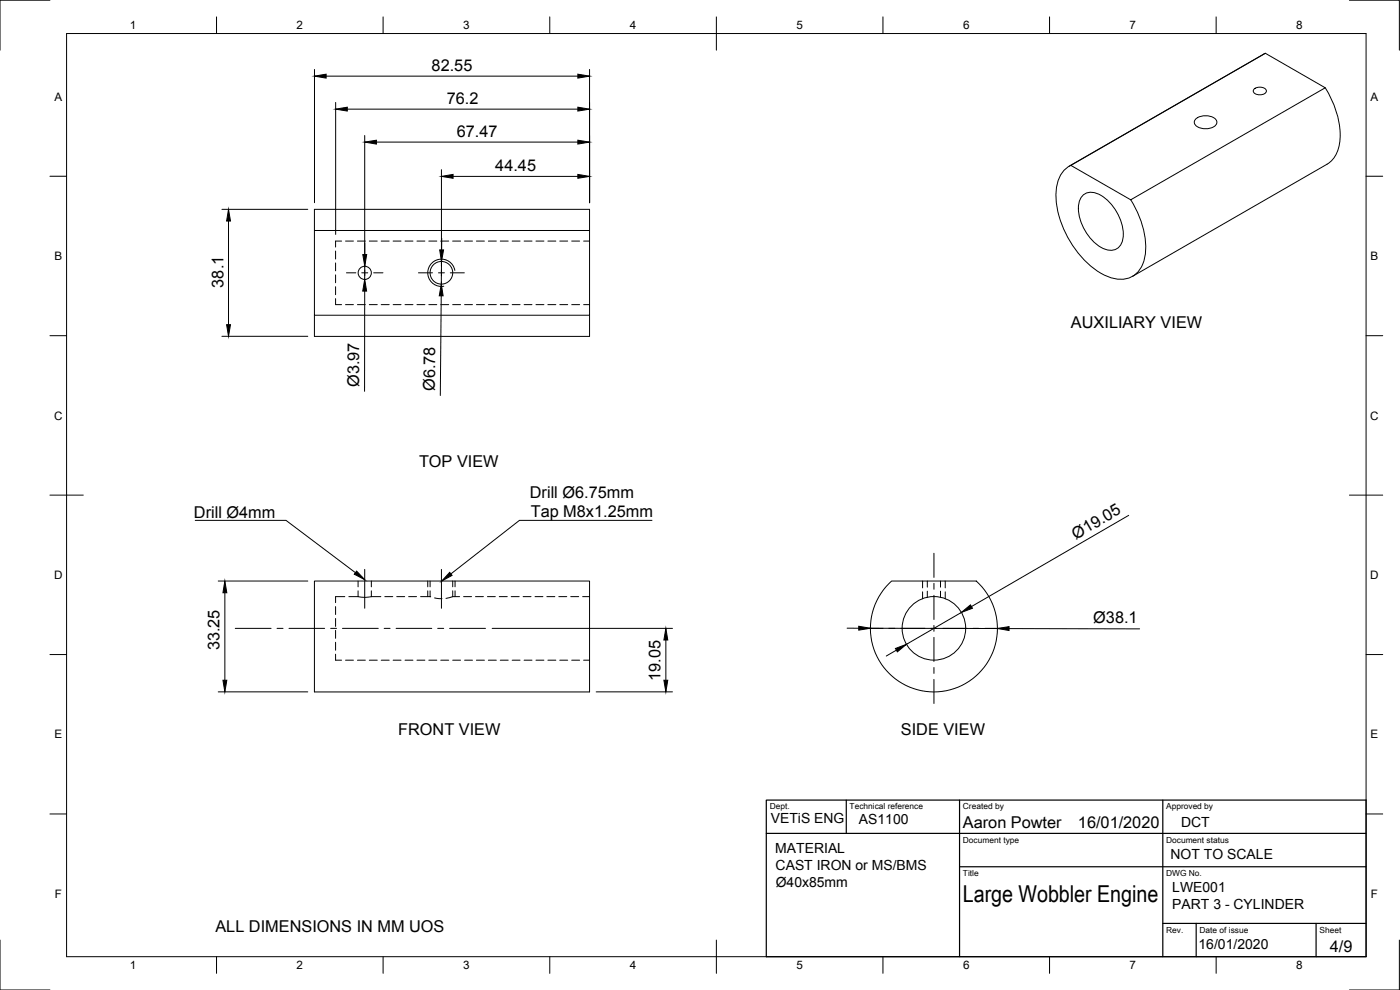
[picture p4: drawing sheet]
<svg xmlns="http://www.w3.org/2000/svg" width="420mm" height="297mm" viewBox="0 0 420 297" stroke-linecap="round" stroke-linejoin="round" font-family="sans-serif">
<!-- layer: Hidden -->
<g fill="none" stroke="#000" stroke-width=".3">
<path d="M100.7 78.9v2.4M100.7 75.3v2.4M102.5 72.3h-1.8v1.8M103.7 72.3h2.4M107.3 72.3h2.3M110.8 72.3h2.4M114.4 72.3h2.4M118 72.3h2.4M121.6 72.3h2.3M125.1 72.3h2.4M128.7 72.3h2.4M132.3 72.3h2.4"/>
<path d="M135.8 72.3h2.4M139.4 72.3h2.4M143 72.3h2.4M146.6 72.3h2.3M150.1 72.3h2.4M153.7 72.3h2.4M157.3 72.3h2.4M160.8 72.3h2.4M164.4 72.3h2.4M168 72.3h2.4M171.6 72.3h2.3M175.2 72.3h1.7"/>
<path d="M100.7 89.6v1.8h1.8M100.7 86v2.4M100.7 82.5v2.3M103.7 91.4h2.4M107.3 91.4h2.3M110.8 91.4h2.4M114.4 91.4h2.4M118 91.4h2.4M121.6 91.4h2.3M125.1 91.4h2.4M128.7 91.4h2.4M132.3 91.4h2.4"/>
<path d="M135.8 91.4h2.4M139.4 91.4h2.4M143 91.4h2.4M146.6 91.4h2.3M150.1 91.4h2.4M153.7 91.4h2.4M157.3 91.4h2.4M160.8 91.4h2.4M164.4 91.4h2.4M168 91.4h2.4M171.6 91.4h2.3M175.2 91.4h1.7"/>
<path d="M103.5 179h-2.8v1.8M104.7 179h2.8M107.5 179l1.6 .2 2.3-.2M107.5 174.3v1.8M107.5 177.3v1.7M111.4 174.3v1.8M111.4 177.3v1.7M111.4 179h2.9M115.5 179h2.4M119.1 179h2.4M122.6 179h2.4M126.2 179h2.9"/>
<path d="M129.1 179l.2 .1M129.1 174.3v1.8M129.1 177.3v1.7M130.4 179.4l2.3 .2M135.9 179l-2.1 .5M135.9 174.3v1.8M135.9 177.3v1.7M135.9 179h2M139.1 179h2.4M142.7 179h2.4M146.3 179h2.4M149.8 179h2.4"/>
<path d="M153.4 179h2.4M157 179h2.4M160.6 179h2.3M164.1 179h2.4M167.7 179h2.4M171.3 179h2.4M174.9 179h2M276.9 174.3v2.1M276.9 177.6v2M278.3 174.3v1.9M278.3 177.4v1.8M282.3 174.3v1.9"/>
<path d="M282.3 177.4v1.8M283.7 174.3v2.1M283.7 177.6v2M100.7 196.3v1.8h1.8M100.7 192.7v2.4M100.7 189.1v2.4M100.7 185.6v2.3M100.7 182v2.4M103.7 198.1h2.4M107.3 198.1h2.3M110.8 198.1h2.4M114.4 198.1h2.4"/>
<path d="M118 198.1h2.4M121.6 198.1h2.3M125.1 198.1h2.4M128.7 198.1h2.4M132.3 198.1h2.4M135.8 198.1h2.4M139.4 198.1h2.4M143 198.1h2.4M146.6 198.1h2.3M150.1 198.1h2.4M153.7 198.1h2.4M157.3 198.1h2.4"/>
<path d="M160.8 198.1h2.4M164.4 198.1h2.4M168 198.1h2.4M171.6 198.1h2.3M175.2 198.1h1.7"/>
</g>
<!-- layer: Visible -->
<g fill="none" stroke="#000" stroke-width=".3">
<path d="M379.8 16l-59 33.9M358.9 35.6a4.7 4.7 0 0 1 6.1 .4 1.67 1.67 0 0 1-1.4 2.3 4.6 4.6 0 0 1-5-1 1.28 1.28 0 0 1 .3-1.7zM376.3 26.8a2.59 2.59 0 0 1 3.7 .3 1.77 1.77 0 0 1-2.4 1.3 1.14 1.14 0 0 1-1.2-.4 1.14 1.14 0 0 1-.1-1.2zM397.7 26.3a25.7 25.7 0 0 1 4.2 17.4l-.3 1.1a7.7 7.7 0 0 1-3.4 4.5l-58.3 33.6M321.4 49.6l58.4-33.6 17.9 10.3-58.4 33.7zM321.4 49.6a8.6 8.6 0 0 0-4.4 7.5 29.4 29.4 0 0 0 10.1 22.5 12.9 12.9 0 0 0 11.4 3.9 8.1 8.1 0 0 0 5.3-7.8 26.5 26.5 0 0 0-4.4-15.7M324.7 58.9a4.1 4.1 0 0 1 5.7-.3 14.6 14.6 0 0 1 6.7 12.8 3.8 3.8 0 0 1-5.7 3.3 14.3 14.3 0 0 1-7.7-13.3l.2-1zM94.4 69.2h82.5v25.4h-82.5zM94.4 69.2v-6.4h82.5v6.4M94.4 94.6v6.3h82.5v-6.3M94.4 174.3h82.5v33.3h-82.5zM266.7 175.2l.9-.9h25.4a19.1 19.1 0 0 1 1.3 27.2 19.1 19.1 0 0 1-27.1 .9 19.1 19.1 0 0 1-.5-27.2z"/>
<circle cx="109.5" cy="81.9" r="1.98"/>
<circle cx="132.5" cy="81.8" r="3.4"/>
<circle cx="280.3" cy="188.5" r="9.5"/>
</g>
<!-- layer: Hidden Narrow -->
<path d="M128.4 174.3v1.8M128.4 177.3v1.7M136.6 174.3v1.8M136.6 177.3v1.7" fill="none" stroke="#000" stroke-width=".3"/>
<!-- layer: Visible Narrow -->
<path d="M136.5 81.1a4.1 4.1 0 0 0-4.7-3.3 4.1 4.1 0 0 0-3.4 4.8 4.1 4.1 0 0 0 4.8 3.3" fill="none" stroke="#000" stroke-width=".3"/>
<!-- layer: Border -->
<g fill="none" stroke="#000" stroke-width=".3">
<path d="M15 .1h-15v15M20 10.1h390v276.9h-390zM65 5.1v5M115 5.1v5M165 5.1v5M215 5.1v10M265 5.1v5M315 5.1v5M365 5.1v5M405 .1h15v15M15 52.9h5M410 52.9h5"/>
<path d="M15 100.7h5M410 100.7h5M15 148.6h10M405 148.6h10M15 196.4h5M410 196.4h5M15 244.2h5M410 244.2h5M0 282.1v14.9h15M65 287v5M115 287v5M165 287v5"/>
<path d="M215 282.1v9.9M265 287v5M315 287v5M365 287v5M420 282.1v14.9h-15"/>
</g>
<!-- layer: TitleBlock -->
<path d="M230 240.1h180v46.9h-180zM230 250h180M254 240.1v9.9M288 240.1v46.9M349 240.1v46.9M288 260.1h122M349 277.1h61M359 277.1v9.9M395 277.1v9.9" fill="none" stroke="#000" stroke-width=".36"/>
<!-- layer: Center Lines -->
<g fill="none" stroke="#000" stroke-width=".3">
<path d="M109.5 76.4v2.8M132.5 75v4.2M104 81.9h2.8M108.6 81.9h1.8M109.5 81v1.8M109.5 84.5v2.8M112.1 81.9h2.8M125.6 81.9h4.2M131.6 81.9h1.8M132.5 81v1.8M132.5 84.5v4.3M135.1 81.9h4.3"/>
<path d="M109.5 170.8v11.7M132.5 170.8v11.7M280.3 166v7.3M280.3 175v1.8M280.3 178.6v7.3M70.6 188.5h10.8M83.1 188.5h1.8M86.7 188.5h10.7M99.2 188.5h1.8M102.8 188.5h10.7M115.3 188.5h1.8M118.9 188.5h10.7"/>
<path d="M131.4 188.5h1.8M134.9 188.5h10.8M257.7 188.5h7.3M266.8 188.5h1.8M270.3 188.5h7.3M279.4 188.5h1.8M280.3 187.6v1.8M280.3 191.2v7.3M283 188.5h7.2M292 188.5h1.8M295.6 188.5h7.2M280.3 200.3v1.7"/>
<path d="M280.3 203.8v7.3"/>
</g>
<!-- layer: Dimensions -->
<g fill="none" stroke="#000" stroke-width=".3">
<path d="M94.4 20.8v40M97.9 22.8h75.5M100.7 30.7v39.6M104.2 32.8h69.2M176.9 20.8v40M109.5 40.6v43.2M113 42.6h60.4M132.5 50.9v29M136 52.9h37.4M66.6 62.8h25.8M68.6 66.3v31.1M132.5 78.5l-.1 6.7"/>
<path d="M132.6 71.5l-.1 3.5M109.5 87.3l-.1 30.1M132.4 88.8l-.3 29.9M66.6 100.9h25.8M338.7 154.6l-47.2 27.4M65.5 174.3h26.9M67.5 177.8v26.3M147.7 188.5h54.1M199.8 192v12.1M254.2 188.5h3.5M261.2 188.5l38.1 .1M269 195.1l-3 1.7"/>
<path d="M288.5 183.8l-16.5 9.5M302.8 188.6l39.2 .1M65.5 207.6h26.9M178.9 207.6h22.9"/>
</g>
<g fill="#000" stroke="#000" stroke-width=".3">
<path d="M94.4 22.8l3.5-.5v1.1zM100.7 32.8l3.5-.6v1.1zM173.4 22.3l3.5 .5-3.5 .6zM173.4 32.2l3.5 .6-3.5 .5zM109.5 42.6l3.5-.5v1.1zM132.5 52.9l3.5-.6v1.2zM173.4 52.3l3.5 .6-3.5 .6zM173.4 42.1l3.5 .5-3.5 .6zM68.6 62.8l.6 3.5h-1.2zM108.9 76.4h1.1l-.5 3.5zM132 75h1.1l-.6 3.5zM68 97.4h1.2l-.6 3.5z"/>
<path d="M109.5 83.8l.5 3.5h-1.1zM132.4 85.2l.6 3.6h-1.2zM67.5 174.3l.6 3.5h-1.2zM199.8 188.5l.6 3.5h-1.2zM257.7 187.9l3.5 .6-3.5 .6zM268.7 194.6l3.3-1.3-2.7 2.3zM288.5 183.8l2.8-2.3 .5 1zM299.3 188.6l3.5-.6v1.2zM66.9 204.1h1.2l-.6 3.5zM199.2 204.1h1.2l-.6 3.5z"/>
</g>
<!-- layer: Annotations -->
<path d="M107 171.4l2.5 2.5-3.2-1.6zM135 171.7l.7 .9-3.1 1.7z" fill="#000" stroke="#000" stroke-width=".3"/>
<path d="M58.6 156.1h27.2l20.9 15.7M195.7 156.1h-39.8l-20.6 16.1" fill="none" stroke="#000" stroke-width=".3"/>
<text font-size="7" x="289" y="270.6">Large Wobbler Engine</text>
<g font-size="4.9">
<text x="129.5" y="21.3">82.55</text>
<text x="134.1" y="31.2">76.2</text>
<text x="137.1" y="41.1">67.47</text>
<text x="148.7" y="51.4">44.45</text>
<text x="67" y="86.3" transform="rotate(-90 67 86.3)">38.1</text>
<text x="321.4" y="98.3">AUXILIARY VIEW</text>
<text x="107.8" y="116.1" transform="rotate(-90 107.8 116.1)">Ø3.97</text>
<text x="130.5" y="117.4" transform="rotate(-89 130.5 117.4)">Ø6.78</text>
<text x="125.8" y="140.2">TOP VIEW</text>
<text x="159" y="149.3">Drill Ø6.75mm</text>
<text x="58.2" y="155.4">Drill Ø4mm</text>
<text x="159.3" y="155.2">Tap M8x1.25mm</text>
<text x="322.9" y="161.9" transform="rotate(-30 322.9 161.9)">Ø19.05</text>
<text x="328.1" y="187">Ø38.1</text>
<text x="65.9" y="195.1" transform="rotate(-90 65.9 195.1)">33.25</text>
<text x="198.3" y="204.4" transform="rotate(-90 198.3 204.4)">19.05</text>
<text x="119.5" y="220.5">FRONT VIEW</text>
<text x="270.4" y="220.5">SIDE VIEW</text>
<text x="289" y="248.5">Aaron Powter</text>
<text x="323.5" y="248.5">16/01/2020</text>
<text x="64.7" y="279.6">ALL DIMENSIONS IN MM UOS</text>
<text x="399.1" y="285.7">4/9</text>
</g>
<g font-size="4.2">
<text x="231.3" y="247">VETiS ENG</text>
<text x="257.8" y="247.4">AS1100</text>
<text x="354.4" y="248.1">DCT</text>
<text x="232.7" y="255.9">MATERIAL</text>
<text x="351.3" y="257.6">NOT TO SCALE</text>
<text x="232.8" y="261">CAST IRON or MS/BMS</text>
<text x="232.8" y="266.1">Ø40x85mm</text>
<text x="351.8" y="267.6">LWE001</text>
<text x="351.8" y="272.7">PART 3 - CYLINDER</text>
<text x="359.7" y="284.7">16/01/2020</text>
</g>
<g font-size="3.5">
<text x="39" y="8.8">1</text>
<text x="89" y="8.8">2</text>
<text x="139" y="8.8">3</text>
<text x="189" y="8.8">4</text>
<text x="239" y="8.8">5</text>
<text x="289" y="8.8">6</text>
<text x="339" y="8.8">7</text>
<text x="389" y="8.8">8</text>
<text x="16.3" y="30.2">A</text>
<text x="411.3" y="30.2">A</text>
<text x="16.3" y="78">B</text>
<text x="411.3" y="78">B</text>
<text x="16.2" y="125.9">C</text>
<text x="411.2" y="125.9">C</text>
<text x="16.2" y="173.7">D</text>
<text x="411.2" y="173.7">D</text>
<text x="16.3" y="221.6">E</text>
<text x="411.3" y="221.6">E</text>
<text x="16.4" y="269.4">F</text>
<text x="411.4" y="269.4">F</text>
<text x="39" y="290.8">1</text>
<text x="89" y="290.8">2</text>
<text x="139" y="290.8">3</text>
<text x="189" y="290.8">4</text>
<text x="239" y="290.8">5</text>
<text x="289" y="290.8">6</text>
<text x="339" y="290.8">7</text>
<text x="389" y="290.8">8</text>
</g>
<g font-size="2.5">
<text x="231" y="242.9">Dept.</text>
<text x="255" y="242.9">Technical reference</text>
<text x="289" y="242.9">Created by</text>
<text x="350" y="242.9">Approved by</text>
<text x="289" y="252.8">Document type</text>
<text x="350" y="252.8">Document status</text>
<text x="289" y="262.9">Title</text>
<text x="350" y="262.9">DWG No.</text>
<text x="350" y="279.9">Rev.</text>
<text x="360" y="279.9">Date of issue</text>
<text x="396" y="279.9">Sheet</text>
</g>
</svg>
